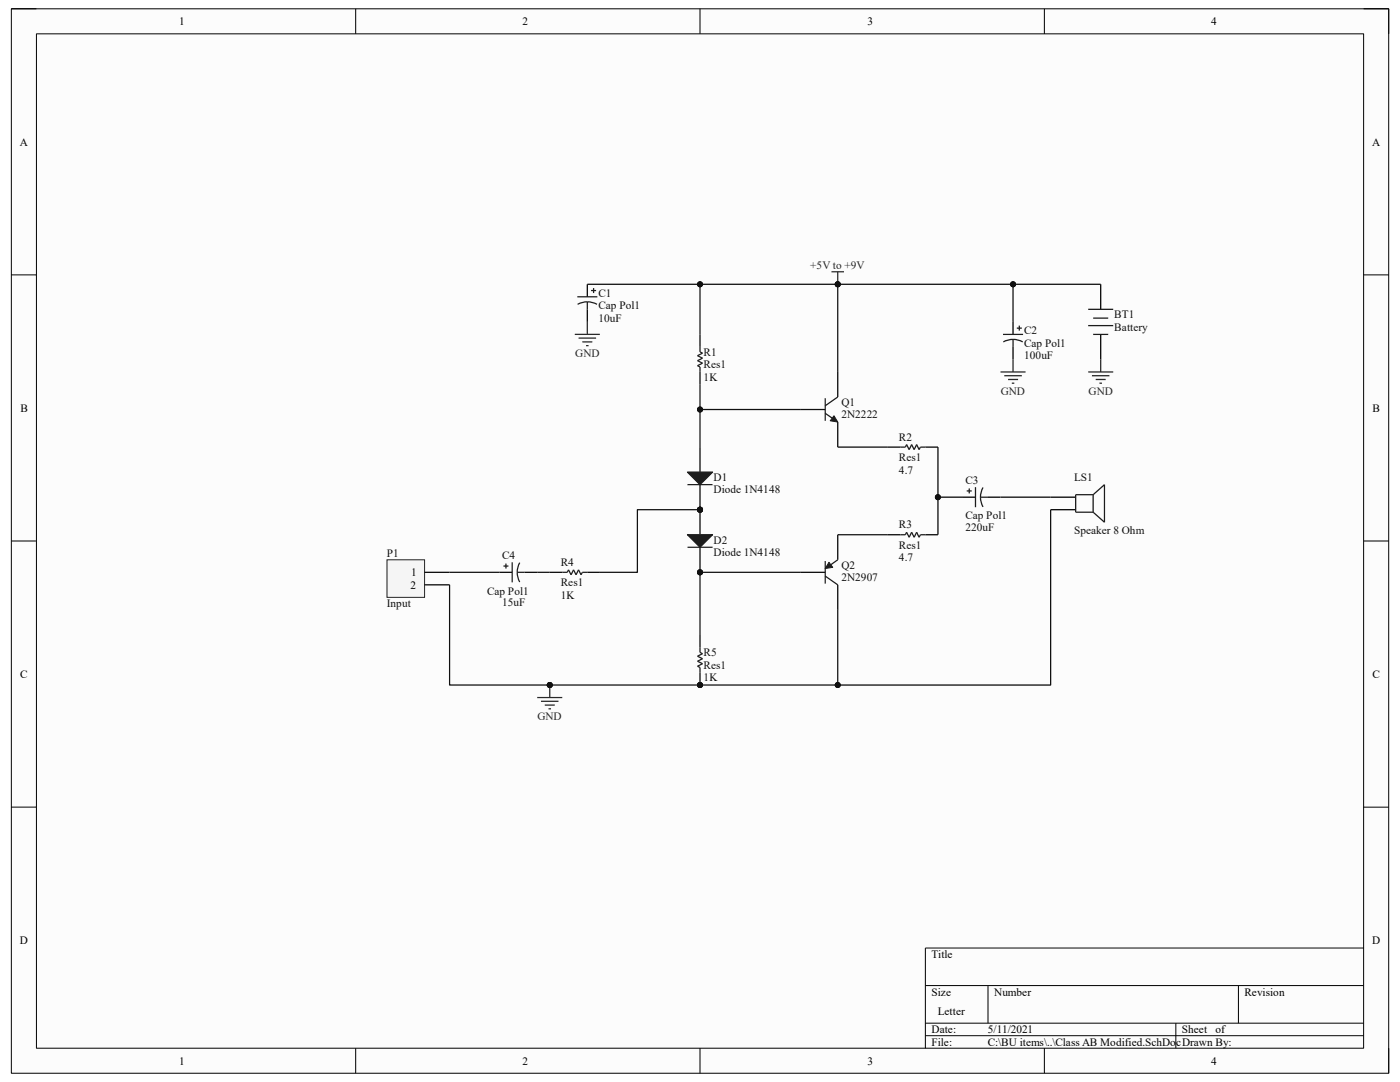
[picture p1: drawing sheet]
<svg xmlns="http://www.w3.org/2000/svg" width="279mm" height="216mm" viewBox="0 0 279 216" stroke-linecap="round" stroke-linejoin="round" font-family="sans-serif">
<path d="M2.3 1.8h274.8v212.4h-274.8z" fill-rule="evenodd" fill="#fcfcfc"/>
<path d="M2.3 1.8h274.8v212.4h-274.8z" fill="none" stroke="#000" stroke-width=".2"/>
<path d="M7.3 6.8h264.8v202.4h-264.8z" fill-rule="evenodd" fill="#fcfcfc"/>
<g fill="none" stroke="#000" stroke-width=".2">
<path d="M2.3 1.8h5M7.3 6.8h264.8v202.4h-264.8zM71 1.8v4.9M139.7 1.8v4.9M208.4 1.8v5M272.1 1.8h5v5M2.3 54.9h5M272.1 54.9h5M2.3 107.9h5M272.1 107.9h5M2.3 161.1h5M272.1 161.1h5"/>
<path d="M184.7 196.7h87.4M197.2 196.7v7.5M247.2 196.7v7.5M272.1 189.2h-87.4v20M71 209.2v5M139.7 209.2v5M184.7 204.2h87.4M184.7 206.7h87.4M208.4 209.2v5M234.7 204.2v5M277.1 209.2v5"/>
</g>
<path d="M167.2 74.2v5M159.7 81.7h5M167.2 84.2v5" fill="none" stroke="#000" stroke-width=".25"/>
<path d="M164.7 79.5v4.5M167.2 79.2l-2.5 1.8M164.7 82.5l2.5 1.7" fill="none" stroke="#1c1c1c" stroke-width=".25"/>
<path d="M166.4 83l.8 1.2-1.5-.2z" fill="#1c1c1c"/>
<path d="M166.4 83l.8 1.2-1.5-.2z" fill="none" stroke="#1c1c1c" stroke-width=".2"/>
<path d="M159.7 114.2h5M167.2 106.7v5M167.2 116.7v5" fill="none" stroke="#000" stroke-width=".25"/>
<path d="M164.7 112v4.4M164.7 115l2.5 1.7M167.2 111.7l-1.8 1.3" fill="none" stroke="#1c1c1c" stroke-width=".25"/>
<path d="M165.4 112.2l.8 1-1.5 .2z" fill="#1c1c1c"/>
<path d="M165.4 112.2l.8 1-1.5 .2z" fill="none" stroke="#1c1c1c" stroke-width=".2"/>
<g fill="none" stroke="#000" stroke-width=".25">
<path d="M117.2 56.7v2.5M117.2 61.7v2.5M139.7 66.7v2.5M139.7 74.2v2.5M202.2 64.2v2.5M202.2 69.2v2.5M177.2 89.2h2.5M184.7 89.2h2.5M192.2 99.2h2.5M197.2 99.2h2.5M99.7 114.2h2.5M104.7 114.2h2.5"/>
<path d="M109.7 114.2h2.5M117.2 114.2h2.5M177.2 106.7h2.5M184.7 106.7h2.5"/>
</g>
<g fill="none" stroke="#1c1c1c" stroke-width=".25">
<path d="M115.2 59.2h4M118 58h1M118.5 57.5v1M117.2 60.2l.8 .1 1.2 .4M117.2 60.2l-.8 .1-1.1 .4M117.2 60.2v1.5M139.7 69.2v1l.5 .3-1 .5 1 .5-1 .5 1 .5-1 .5 .5 .2v1M200.2 66.7h4M202.2 67.7l1.2 .2 .7 .3M202.2 67.7l-1.2 .2-.8 .3M202.2 67.7v1.5M202.9 65.5h1"/>
<path d="M203.4 65v1M179.7 89.2h1l.2-.5 .5 1 .5-1 .5 1 .5-1 .5 1 .3-.5h1M192.9 98h1M193.4 97.5v1M194.7 97.2v4M195.7 99.2l.1 .8 .4 1.1M195.7 99.2h1.5M196.2 97.3l-.4 1.1-.1 .8M100.5 113h1M101 112.4v1M102.2 112.2v4M103.2 114.2l.1 .8 .4 1.1"/>
<path d="M103.2 114.2h1.5M103.7 112.3l-.4 1.1-.1 .8M112.2 114.2h1l.3-.5 .5 1 .5-1 .5 1 .5-1 .5 1 .2-.5h1M179.7 106.7h1l.2-.5 .5 1 .5-1 .5 1 .5-1 .5 1 .3-.5h1"/>
</g>
<circle cx="139.7" cy="101.7" r=".5" fill="#0e0e0e"/>
<circle cx="139.7" cy="101.7" r=".5" fill="none" stroke="#0e0e0e" stroke-width=".2"/>
<path d="M139.7 89.2v5M139.7 96.7v5" fill="none" stroke="#000" stroke-width=".25"/>
<circle cx="139.7" cy="101.7" r=".5" fill="#0e0e0e"/>
<circle cx="139.7" cy="101.7" r=".5" fill="none" stroke="#0e0e0e" stroke-width=".2"/>
<path d="M137.2 94.2h5l-2.5 2.5z" fill="#1c1c1c"/>
<path d="M137.2 94.2h5l-2.5 2.5zM137.2 96.7h5" fill="none" stroke="#1c1c1c" stroke-width=".25"/>
<circle cx="139.7" cy="101.7" r=".5" fill="#0e0e0e"/>
<circle cx="139.7" cy="101.7" r=".5" fill="none" stroke="#0e0e0e" stroke-width=".2"/>
<circle cx="139.7" cy="114.2" r=".5" fill="#0e0e0e"/>
<circle cx="139.7" cy="114.2" r=".5" fill="none" stroke="#0e0e0e" stroke-width=".2"/>
<path d="M139.7 101.7v5" fill="none" stroke="#000" stroke-width=".25"/>
<circle cx="139.7" cy="101.7" r=".5" fill="#0e0e0e"/>
<circle cx="139.7" cy="101.7" r=".5" fill="none" stroke="#0e0e0e" stroke-width=".2"/>
<path d="M139.7 109.2v5" fill="none" stroke="#000" stroke-width=".25"/>
<circle cx="139.7" cy="114.2" r=".5" fill="#0e0e0e"/>
<circle cx="139.7" cy="114.2" r=".5" fill="none" stroke="#0e0e0e" stroke-width=".2"/>
<path d="M137.2 106.7h5l-2.5 2.5z" fill="#1c1c1c"/>
<path d="M137.2 106.7h5l-2.5 2.5zM137.2 109.2h5" fill="none" stroke="#1c1c1c" stroke-width=".25"/>
<path d="M107.2 139.2h5M108 139.9h3.5M109.7 136.7v2.5M108.7 140.7h2M109.5 141.4h.5" fill="none" stroke="#262626" stroke-width=".25"/>
<circle cx="109.7" cy="136.7" r=".5" fill="#0e0e0e"/>
<circle cx="109.7" cy="136.7" r=".5" fill="none" stroke="#0e0e0e" stroke-width=".2"/>
<g fill="none" stroke="#262626" stroke-width=".25">
<path d="M165.9 54.2h2.5M167.2 54.2v2.5M114.7 66.7h5M115.5 67.5h3.5M116.2 68.2h2M117 69h.5M117.2 64.2v2.5M199.7 74.2h5M200.4 75h3.5M201.2 75.7h2M201.9 76.5h.5M202.2 71.7v2.5"/>
<path d="M217.2 74.2h5M217.9 75h3.5M218.7 75.7h2M219.4 76.5h.5M219.7 71.7v2.5"/>
</g>
<path d="M209.7 99.2h5M209.7 101.7h5" fill="none" stroke="#000" stroke-width=".25"/>
<path d="M218.2 98.7l2.2-2v7.5l-2.2-2M218.2 98.7v3.5M218.2 98.7h-3.5v3.5h3.5" fill="none" stroke="#1c1c1c" stroke-width=".25"/>
<circle cx="167.2" cy="56.7" r=".5" fill="#0e0e0e"/>
<circle cx="167.2" cy="56.7" r=".5" fill="none" stroke="#0e0e0e" stroke-width=".2"/>
<path d="M219.7 56.7v5M219.7 66.7v5" fill="none" stroke="#000" stroke-width=".25"/>
<path d="M217.2 65h5M217.2 61.7h5M218.2 63.5h3M218.2 66.7h3" fill="none" stroke="#1c1c1c" stroke-width=".25"/>
<circle cx="139.7" cy="136.7" r=".5" fill="#0e0e0e"/>
<circle cx="139.7" cy="136.7" r=".5" fill="none" stroke="#0e0e0e" stroke-width=".2"/>
<path d="M139.7 126.7v2.5M139.7 134.2v2.5" fill="none" stroke="#000" stroke-width=".25"/>
<circle cx="139.7" cy="136.7" r=".5" fill="#0e0e0e"/>
<circle cx="139.7" cy="136.7" r=".5" fill="none" stroke="#0e0e0e" stroke-width=".2"/>
<path d="M139.7 129.2v1l.5 .2-1 .5 1 .5-1 .5 1 .5-1 .5 .5 .3v1" fill="none" stroke="#1c1c1c" stroke-width=".25"/>
<path d="M77.2 111.7h7.5v7.5h-7.5z" fill-rule="evenodd" fill="#f5f5f5"/>
<path d="M77.2 111.7h7.5v7.5h-7.5z" fill="none" stroke="#262626" stroke-width=".2"/>
<path d="M84.7 114.2h5M84.7 116.7h5" fill="none" stroke="#000" stroke-width=".25"/>
<path d="M159.7 114.2h-20v12.5" fill="none" stroke="#0e0e0e" stroke-width=".25"/>
<circle cx="139.7" cy="114.2" r=".5" fill="#0e0e0e"/>
<circle cx="139.7" cy="114.2" r=".5" fill="none" stroke="#0e0e0e" stroke-width=".2"/>
<path d="M89.7 116.7v20h20" fill="none" stroke="#0e0e0e" stroke-width=".25"/>
<circle cx="109.7" cy="136.7" r=".5" fill="#0e0e0e"/>
<circle cx="109.7" cy="136.7" r=".5" fill="none" stroke="#0e0e0e" stroke-width=".2"/>
<path d="M89.7 114.2h10M107.2 114.2h2.5M167.2 121.7v15h-57.5" fill="none" stroke="#0e0e0e" stroke-width=".25"/>
<circle cx="167.2" cy="136.7" r=".5" fill="#0e0e0e"/>
<circle cx="167.2" cy="136.7" r=".5" fill="none" stroke="#0e0e0e" stroke-width=".2"/>
<circle cx="139.7" cy="136.7" r=".5" fill="#0e0e0e"/>
<circle cx="139.7" cy="136.7" r=".5" fill="none" stroke="#0e0e0e" stroke-width=".2"/>
<circle cx="109.7" cy="136.7" r=".5" fill="#0e0e0e"/>
<circle cx="109.7" cy="136.7" r=".5" fill="none" stroke="#0e0e0e" stroke-width=".2"/>
<path d="M117.2 56.7h85v7.5" fill="none" stroke="#0e0e0e" stroke-width=".25"/>
<circle cx="139.7" cy="56.7" r=".5" fill="#0e0e0e"/>
<circle cx="139.7" cy="56.7" r=".5" fill="none" stroke="#0e0e0e" stroke-width=".2"/>
<circle cx="167.2" cy="56.7" r=".5" fill="#0e0e0e"/>
<circle cx="167.2" cy="56.7" r=".5" fill="none" stroke="#0e0e0e" stroke-width=".2"/>
<circle cx="202.2" cy="56.7" r=".5" fill="#0e0e0e"/>
<circle cx="202.2" cy="56.7" r=".5" fill="none" stroke="#0e0e0e" stroke-width=".2"/>
<path d="M139.7 101.7h-12.5v12.5h-7.5" fill="none" stroke="#0e0e0e" stroke-width=".25"/>
<circle cx="139.7" cy="101.7" r=".5" fill="#0e0e0e"/>
<circle cx="139.7" cy="101.7" r=".5" fill="none" stroke="#0e0e0e" stroke-width=".2"/>
<path d="M139.7 81.7h20" fill="none" stroke="#0e0e0e" stroke-width=".25"/>
<circle cx="139.7" cy="81.7" r=".5" fill="#0e0e0e"/>
<circle cx="139.7" cy="81.7" r=".5" fill="none" stroke="#0e0e0e" stroke-width=".2"/>
<path d="M209.7 101.7v35h-42.5" fill="none" stroke="#0e0e0e" stroke-width=".25"/>
<circle cx="167.2" cy="136.7" r=".5" fill="#0e0e0e"/>
<circle cx="167.2" cy="136.7" r=".5" fill="none" stroke="#0e0e0e" stroke-width=".2"/>
<path d="M167.2 89.2h10M192.2 99.2h-5v7.5M167.2 106.7h10" fill="none" stroke="#0e0e0e" stroke-width=".25"/>
<circle cx="187.2" cy="99.2" r=".5" fill="#0e0e0e"/>
<circle cx="187.2" cy="99.2" r=".5" fill="none" stroke="#0e0e0e" stroke-width=".2"/>
<path d="M202.2 56.7h17.5M199.7 99.2h10" fill="none" stroke="#0e0e0e" stroke-width=".25"/>
<circle cx="202.2" cy="56.7" r=".5" fill="#0e0e0e"/>
<circle cx="202.2" cy="56.7" r=".5" fill="none" stroke="#0e0e0e" stroke-width=".2"/>
<path d="M139.7 76.7v12.5" fill="none" stroke="#0e0e0e" stroke-width=".25"/>
<circle cx="139.7" cy="81.7" r=".5" fill="#0e0e0e"/>
<circle cx="139.7" cy="81.7" r=".5" fill="none" stroke="#0e0e0e" stroke-width=".2"/>
<path d="M139.7 56.7v10" fill="none" stroke="#0e0e0e" stroke-width=".25"/>
<circle cx="139.7" cy="56.7" r=".5" fill="#0e0e0e"/>
<circle cx="139.7" cy="56.7" r=".5" fill="none" stroke="#0e0e0e" stroke-width=".2"/>
<path d="M167.2 56.7v17.5" fill="none" stroke="#0e0e0e" stroke-width=".25"/>
<circle cx="167.2" cy="56.7" r=".5" fill="#0e0e0e"/>
<circle cx="167.2" cy="56.7" r=".5" fill="none" stroke="#0e0e0e" stroke-width=".2"/>
<path d="M187.2 89.2v10" fill="none" stroke="#0e0e0e" stroke-width=".25"/>
<circle cx="187.2" cy="99.2" r=".5" fill="#0e0e0e"/>
<circle cx="187.2" cy="99.2" r=".5" fill="none" stroke="#0e0e0e" stroke-width=".2"/>
<g font-size="2.2">
<text x="35.7" y="5">1</text>
<text x="104.3" y="5">2</text>
<text x="173.1" y="5">3</text>
<text x="241.7" y="5">4</text>
<text x="3.9" y="29.1">A</text>
<text x="273.8" y="29.1">A</text>
<text x="4.1" y="82.2">B</text>
<text x="273.9" y="82.2">B</text>
<text x="81.9" y="117.5">2</text>
<text x="82.1" y="115">1</text>
<text x="4" y="135.3">C</text>
<text x="273.9" y="135.3">C</text>
<text x="4" y="188.4">D</text>
<text x="185.9" y="191.2">Title</text>
<text x="273.9" y="188.4">D</text>
<text x="185.9" y="198.7">Size</text>
<text x="187.2" y="202.4">Letter</text>
<text x="198.4" y="198.7">Number</text>
<text x="248.4" y="198.7">Revision</text>
<text x="185.9" y="206.2">Date:</text>
<text x="185.9" y="208.7">File:</text>
<text x="197.1" y="208.7">C:\BU items\..\Class AB Modified.SchDocDrawn By:</text>
<text x="197.1" y="206.2">5/11/2021</text>
<text x="235.9" y="206.2">Sheet</text>
<text x="242.6" y="206.2">of</text>
<text x="35.7" y="212.4">1</text>
<text x="104.3" y="212.4">2</text>
<text x="173.1" y="212.4">3</text>
<text x="241.7" y="212.4">4</text>
</g>
<g font-size="2.2" fill="#262626">
<text x="161.7" y="53.7">+5V to +9V</text>
<text x="114.8" y="71.2">GND</text>
<text x="199.7" y="78.7">GND</text>
<text x="217.3" y="78.7">GND</text>
<text x="107.3" y="143.7">GND</text>
</g>
<g font-size="2.2" fill="#0e0e0e">
<text x="119.4" y="59.2">C1</text>
<text x="119.4" y="64.2">10uF</text>
<text x="119.4" y="61.7">Cap Pol1</text>
<text x="222.4" y="63.5">BT1</text>
<text x="222.4" y="66">Battery</text>
<text x="140.4" y="71">R1</text>
<text x="204.4" y="71.7">100uF</text>
<text x="204.4" y="66.7">C2</text>
<text x="204.4" y="69.2">Cap Pol1</text>
<text x="140.4" y="76">1K</text>
<text x="140.4" y="73.5">Res1</text>
<text x="167.9" y="81">Q1</text>
<text x="167.9" y="83.5">2N2222</text>
<text x="179.4" y="88">R2</text>
<text x="142.4" y="96">D1</text>
<text x="179.4" y="94.5">4.7</text>
<text x="179.4" y="92">Res1</text>
<text x="214.4" y="96">LS1</text>
<text x="142.4" y="98.5">Diode 1N4148</text>
<text x="192.7" y="96.5">C3</text>
<text x="179.4" y="105.5">R3</text>
<text x="192.7" y="106">220uF</text>
<text x="192.7" y="103.5">Cap Pol1</text>
<text x="214.4" y="106.5">Speaker 8 Ohm</text>
<text x="77.2" y="111.2">P1</text>
<text x="100.2" y="111.5">C4</text>
<text x="111.9" y="112.9">R4</text>
<text x="142.4" y="108.5">D2</text>
<text x="142.4" y="111">Diode 1N4148</text>
<text x="167.9" y="113.5">Q2</text>
<text x="179.4" y="112">4.7</text>
<text x="179.4" y="109.5">Res1</text>
<text x="97.2" y="118.7">Cap Pol1</text>
<text x="111.9" y="119.5">1K</text>
<text x="111.9" y="117">Res1</text>
<text x="167.9" y="116">2N2907</text>
<text x="77.2" y="121.2">Input</text>
<text x="100.2" y="120.9">15uF</text>
<text x="140.4" y="130.9">R5</text>
<text x="140.4" y="135.9">1K</text>
<text x="140.4" y="133.4">Res1</text>
</g>
</svg>
